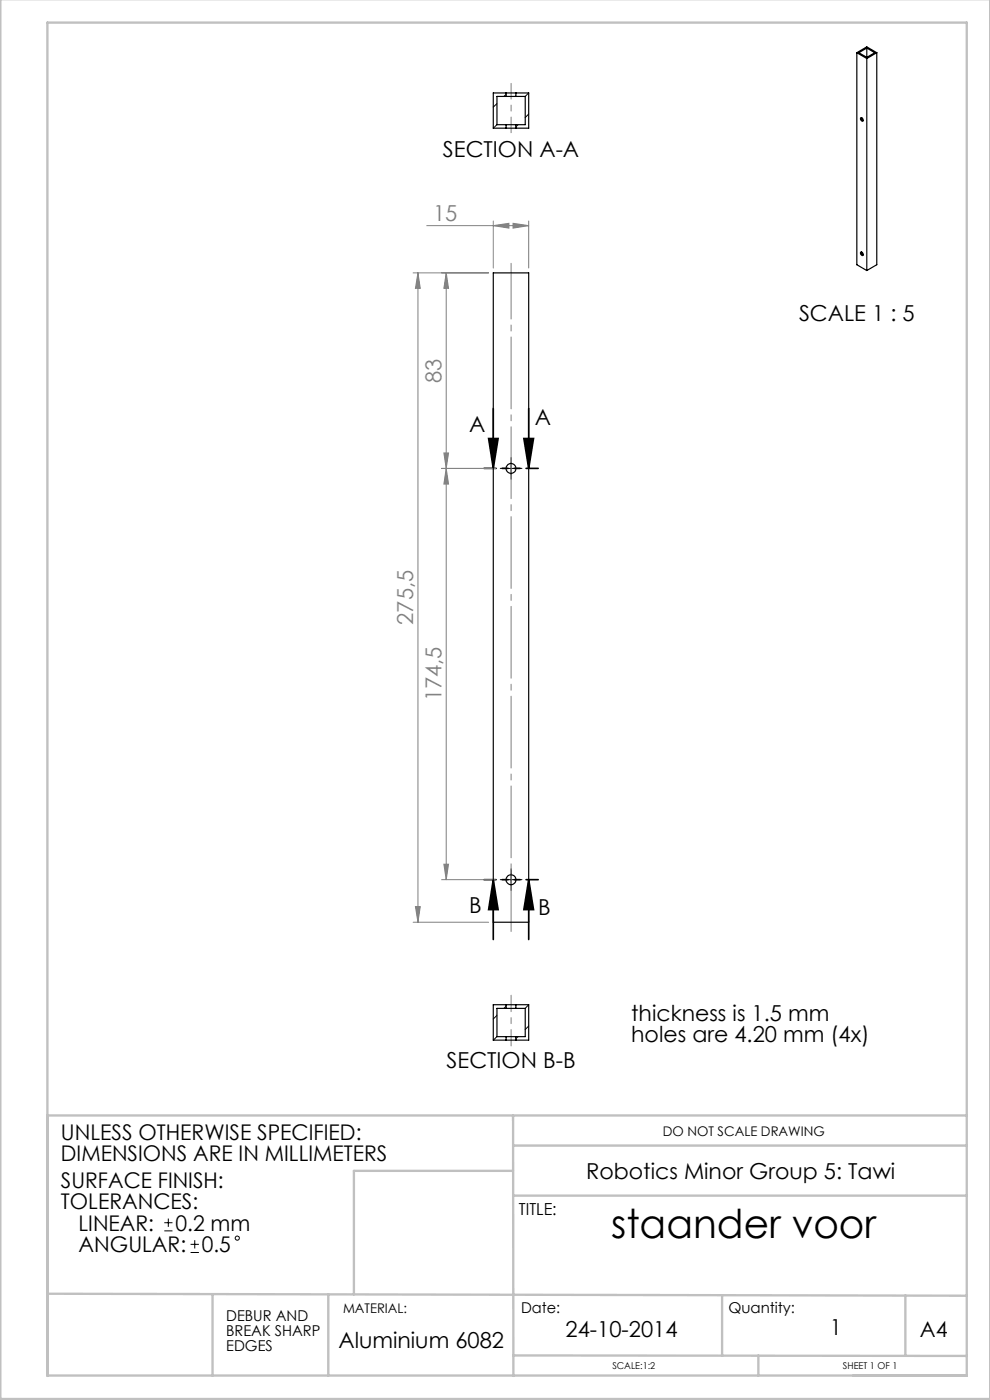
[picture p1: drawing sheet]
<svg xmlns="http://www.w3.org/2000/svg" width="210mm" height="297mm" viewBox="0 0 210 297" stroke-linecap="round" stroke-linejoin="round" font-family="sans-serif">
<g fill="none" stroke="#000" stroke-width=".21">
<path d="M107.1 99.4h2.5M108.4 98.1v2.5M107.1 186.6h2.5M108.4 185.4v2.5M34.9 259.4h1.7M35.7 258.5v1.8M34.9 261.1h1.7M40.4 265.7h1.8M40.4 264h1.8M41.3 263.1v1.8"/>
<circle cx="50.3" cy="262.7" r=".44"/>
</g>
<path d="M103.6 93h2.1l-1.1 6.4zM104.6 86.7v12.7M111.1 93h2.1l-1.1 6.4zM112.1 86.7v12.7M104.6 186.6l1.1 6.4h-2.1zM104.6 186.6v12.7M112.1 186.6l1.1 6.4h-2.1zM112.1 186.6v12.7" fill="none" stroke="#000" stroke-width=".35"/>
<g fill="none" stroke="#808080" stroke-width=".21">
<path d="M87.6 57.9h16M88.7 57.9v137.7M88.7 57.9l.4 3.3h-1zM90.5 47.9h21.6M94.7 57.9v128.7M94.7 57.9l.4 3.3h-.9zM104.6 47.9l3.4-.5v1zM104.6 46.9v10M108.8 47.4l3.3 .5-3.3 .5zM112.1 46.9v10M93.7 99.4h11.4M94.2 96.1h.9l-.4 3.3z"/>
<path d="M94.7 99.4l.4 3.3h-.9zM87.6 195.6h16M88.1 192.3h1l-.4 3.3zM93.7 186.6h11.4M94.2 183.3h.9l-.4 3.3z"/>
</g>
<path d="M107.2 99.4h-1.1M108.4 98.1v-1M109.7 99.4h1M108.4 100.6v1.1M107.2 186.6h-1.1M108.4 185.4v-1.1M108.4 187.9v1M109.7 186.6h1" fill="none" stroke="#000" stroke-width=".21" stroke-dasharray="15.2 1.3 1.3 1.3"/>
<path d="M114.2 99.4h-11.5M114.2 186.6h-11.5" fill="none" stroke="#000" stroke-width=".35" stroke-dasharray="6.3 1.3 1.3 1.3 1.3 1.3" stroke-dashoffset="3.8"/>
<path d="M108.4 55.9v141.7" fill="none" stroke="#808080" stroke-width=".21" stroke-dasharray="15.2 1.3 1.3 1.3" stroke-dashoffset="3.4"/>
<path d="M108.4 28.2v-10.5" fill="none" stroke="#808080" stroke-width=".21" stroke-dasharray="15.2 1.3 1.3 1.3" stroke-dashoffset="11.9"/>
<path d="M108.4 211.1v10.8" fill="none" stroke="#808080" stroke-width=".21" stroke-dasharray="15.2 1.3 1.3 1.3" stroke-dashoffset="11.8"/>
<g fill="none" stroke="#c0c0c0" stroke-width=".5">
<path d="M.1 -.1v296.9h209.9v-296.9M10.1 236.6h195M108.8 236.6l.1 55.3M108.8 253.6h96.3M108.8 248.4h-33.7v26.2M108.9 243h96.2M10.1 274.5l195 .4M45.1 274.5v17.3M69.6 274.6v17.2M153.2 274.8v12.8M192.1 274.8v12.7M10.1 291.8h195v-287h-195v287.1"/>
<path d="M108.9 287.5l96.2 .2M160.9 287.5v4.3"/>
</g>
<g fill="#000">
<path d="M111.1 93h2.1l-1.1 6.4zM103.6 93h2.1l-1.1 6.4z"/>
<path d="M112.1 186.6l1.1 6.4h-2.1zM104.6 186.6l1.1 6.4h-2.1z"/>
</g>
<g fill="#808080">
<path d="M104.6 47.9l3.4-.5v1zM108.8 47.4l3.3 .5-3.3 .5z"/>
<path d="M88.7 57.9l.4 3.3h-1zM88.1 192.3h1l-.4 3.3zM94.7 57.9l.4 3.3h-.9zM94.2 96.1h.9l-.4 3.3zM94.7 99.4l.4 3.3h-.9zM94.2 183.3h.9l-.4 3.3z"/>
</g>
<g fill="none" stroke="#000" stroke-width=".25">
<path d="M107.4 19.7h2M107.4 19.7h-2.8v7.5h2.8M107.4 19.7v.8M109.4 19.7h2.7v7.5h-2.7M109.4 19.7v.8M181.8 11.2v45l2.1 1.2M181.8 11.2l2.1 1.2M181.8 11.2l2.1-1.3 2.1 1.3M183.9 10.2v2M183.9 12.4v45M183.9 10.2l1.7 1-1.7 1M183.9 10.2l-1.7 1 1.7 1"/>
<path d="M186 11.2l-2.1 1.2M186 11.2v45l-2.1 1.2M107.4 20.5h2M107.4 26.5h2M107.4 27.2h2M107.4 26.5v.7M107.4 20.5h-2v6h2M109.4 26.5v.7M109.4 20.5h2v6h-2M182.6 25a.4 .4 0 0 1 .4 .2 .4 .4 0 0 1-.1 .5 .53 .53 0 0 1-.3-.7zM182.7 25l.1 .3 .3 .3M104.6 57.9h7.5v137.7h-7.5z"/>
<path d="M182.6 53.5a.4 .4 0 0 1 .4 .2 .4 .4 0 0 1-.1 .5 .53 .53 0 0 1-.3-.7zM182.7 53.5l.1 .4 .3 .2M107.4 219.9h2M107.4 213.1h2M107.4 213.9h2M107.4 213.1h-2.8v7.6h2.8M107.4 213.1v.8M107.4 219.9v.8M107.4 213.9h-2v6h2M109.4 213.1h2.7v7.6h-2.7M109.4 213.1v.8M109.4 219.9v.8"/>
<path d="M109.4 213.9h2v6h-2M107.4 220.7h2"/>
<circle cx="108.4" cy="99.4" r="1.04"/>
<circle cx="108.4" cy="186.6" r="1.04"/>
</g>
<path d="M112.1 19.7l-.7 .8M105.4 22l-.8 .7M105.4 26.5l-.8 .7M107.4 20l-.5 .5M109.9 26.5l-.5 .4M112.1 24.2l-.7 .7M105.4 215.4l-.8 .8M105.4 219.9l-.8 .8M107.4 213.5l-.5 .4M109.9 219.9l-.5 .4M112.1 213.1l-.7 .8M112.1 217.7l-.7 .7" fill="none" stroke="#000" stroke-width=".21"/>
<text font-size="8.5" x="129.7" y="262.6">staander voor</text>
<g font-size="4.7">
<text x="94" y="33.2">SECTION A-A</text>
<text x="169.5" y="68.1">SCALE 1 : 5</text>
<text x="99.5" y="91.7">A</text>
<text x="113.5" y="90.1">A</text>
<text x="99.5" y="193.8">B</text>
<text x="114.2" y="194">B</text>
<text x="133.9" y="216.5">thickness is 1.5 mm</text>
<text x="133.9" y="221">holes are 4.20 mm (4x)</text>
<text x="94.7" y="226.6">SECTION B-B</text>
<text x="124.3" y="250.1">Robotics Minor Group 5: Tawi</text>
<text x="71.8" y="286">Aluminium 6082</text>
<text x="120" y="283.6">24-10-2014</text>
<text x="176" y="283.1">1</text>
</g>
<g font-size="4.7" fill="#808080">
<text x="91.8" y="46.8">15</text>
<text x="93.7" y="81.2" transform="rotate(-90 93.7 81.2)">83</text>
<text x="87.7" y="132.6" transform="rotate(-90 87.7 132.6)">275,5</text>
<text x="93.7" y="148.8" transform="rotate(-90 93.7 148.8)">174,5</text>
</g>
<g font-size="4.6">
<text x="12.9" y="241.7">UNLESS OTHERWISE SPECIFIED:</text>
<text x="12.9" y="246.3">DIMENSIONS ARE IN MILLIMETERS</text>
<text x="12.9" y="251.9">SURFACE FINISH:</text>
<text x="12.9" y="256.5">TOLERANCES:</text>
<text x="16.7" y="261.1">LINEAR:</text>
<text x="37.2" y="261.1">0.2 mm</text>
<text x="16.7" y="265.7">ANGULAR:</text>
<text x="42.8" y="265.7">0.5</text>
<text x="195.1" y="283.6">A4</text>
</g>
<text font-size="3.5" x="110.1" y="257.8">TITLE:</text>
<g font-size="3.2">
<text x="48" y="280.2">DEBUR AND</text>
<text x="110.6" y="278.5">Date:</text>
<text x="154.5" y="278.5">Quantity:</text>
<text x="48" y="283.4">BREAK SHARP</text>
<text x="48" y="286.6">EDGES</text>
</g>
<g font-size="2.8">
<text x="140.6" y="240.9">DO NOT SCALE DRAWING</text>
<text x="72.8" y="278.5">MATERIAL:</text>
</g>
<g font-size="2">
<text x="129.9" y="290.5">SCALE:1:2</text>
<text x="178.8" y="290.5">SHEET 1 OF 1</text>
</g>
</svg>
